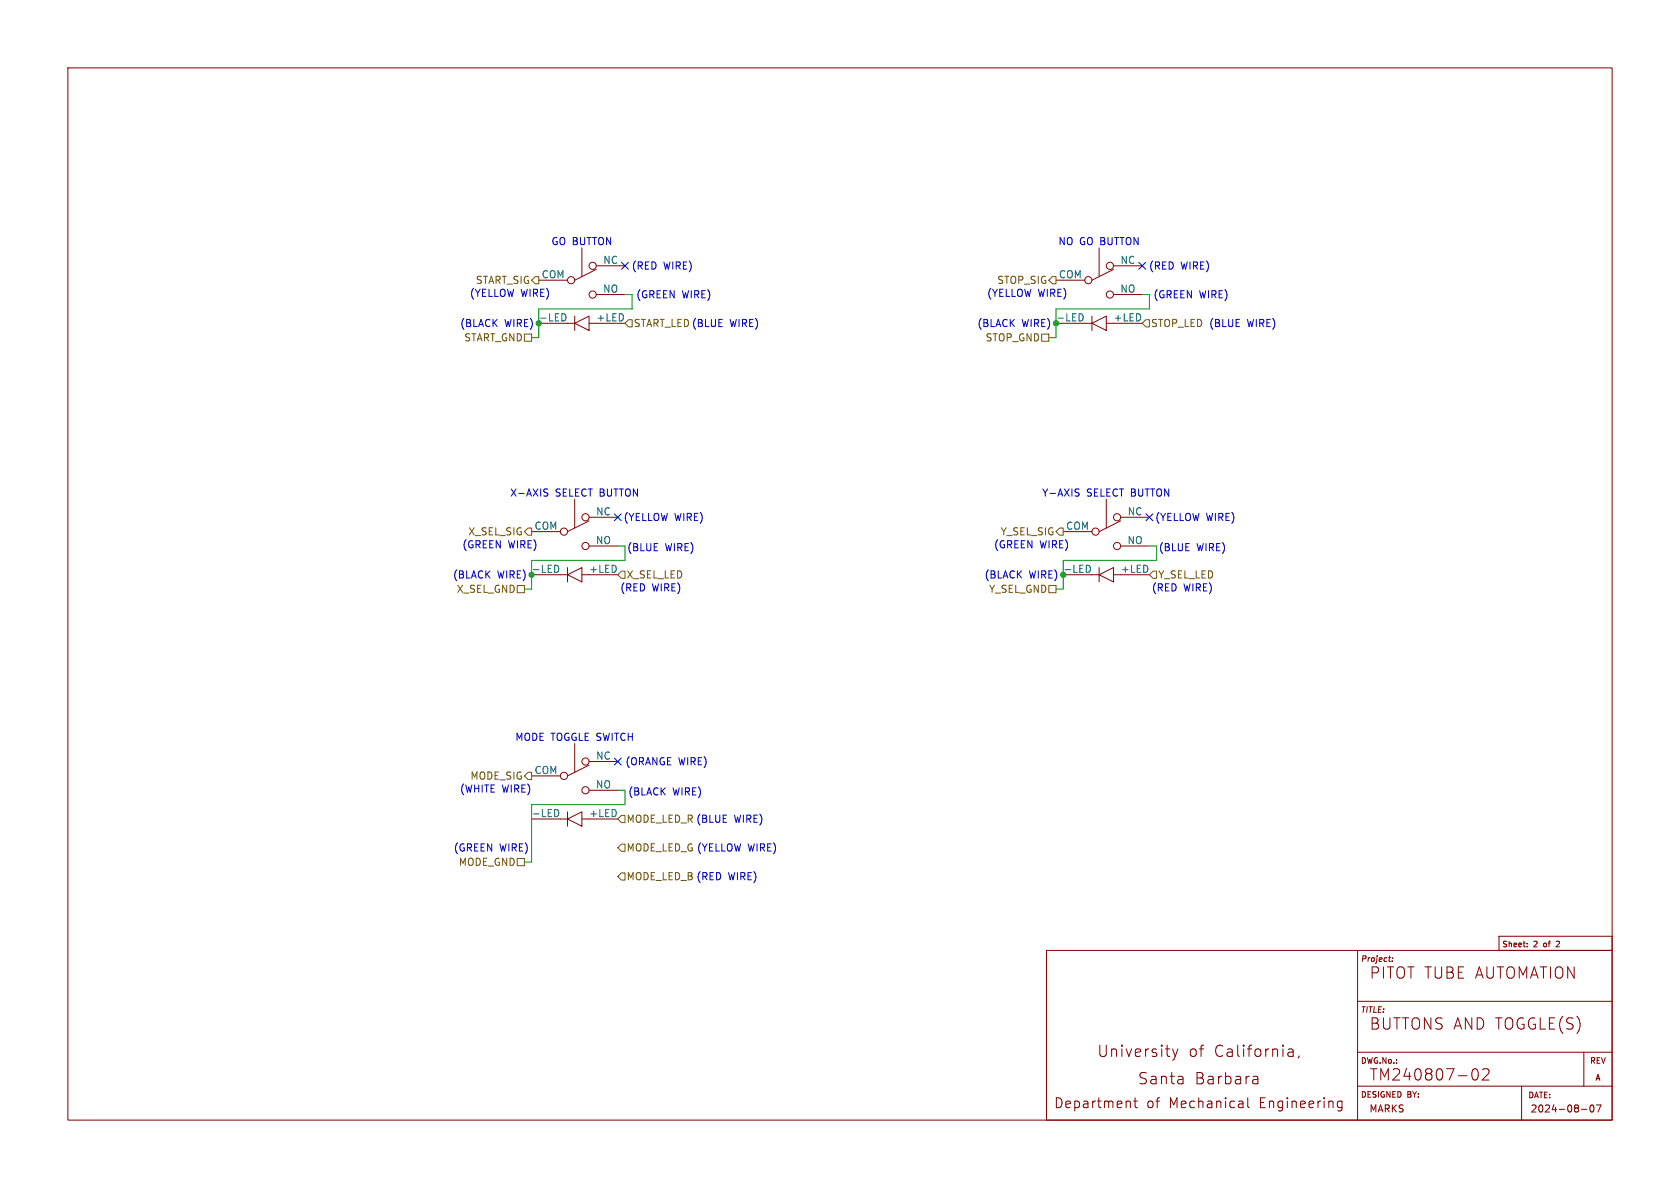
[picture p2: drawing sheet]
<svg xmlns="http://www.w3.org/2000/svg" width="297mm" height="210mm" viewBox="0 0 297 210" stroke-linecap="round" stroke-linejoin="round" font-family="sans-serif">
<g fill="none" stroke="#840000" stroke-width=".18">
<path d="M12 12h273v186h-273zM95.2 57.2h6.4M95.2 49.5h5.1M101.6 57.2l2.5-1.3v2.5zM101.6 55.9v2.5M102.9 43.8v5.1M104.1 57.2h6.4M105.4 52.1h5.1M105.4 47h5.1M105.4 47.6l-3.8 1.9M186.7 57.2h6.3M186.7 49.5h5.1"/>
<path d="M193 57.2l2.6-1.3v2.5zM193 55.9v2.5M194.3 43.8v5.1M195.6 57.2h6.3M196.8 47.6l-3.8 1.9M196.8 52.1h5.1M196.8 47h5.1M94 94h5.1M101.6 88.3v5M104.1 96.5h5.1M104.1 91.4h5.1M104.1 92.1l-3.8 1.9"/>
<path d="M188 94h5M195.6 88.3v5M198.1 92.1l-3.8 1.9M198.1 96.5h5.1M198.1 91.4h5.1M94 101.6h6.3M100.3 101.6l2.6-1.3v2.6zM100.3 100.3v2.6M102.9 101.6h6.3M188 101.6h6.3M194.3 101.6l2.5-1.3v2.6zM194.3 100.3v2.6"/>
<path d="M196.8 101.6h6.4M94 137.2h5.1M101.6 131.4v5.1M104.1 135.3l-3.8 1.9M104.1 139.7h5.1M104.1 134.6h5.1M94 144.8h6.3M100.3 144.8l2.6-1.3v2.6zM100.3 143.5v2.6M102.9 144.8h6.3M185 168h100v30h-100zM240 177h45"/>
<path d="M240 168v30M245.5 169.3h.4M245.7 170h.1M246.1 169.9v.1M246.2 169.3v.1M265 165.5h20v2.5h-20zM270 167.3v.1M270 166.8v.1M275.2 166.4l-.1 .1M275.7 166.8l-.6 .6h.6M199.8 194.7v1.1M200.4 194.6h.7"/>
<path d="M200.7 194.1v1.5l.1 .1 .3 .1M207.3 185.4l.5 1.4M207.8 186.8l-.2 .4-.3 .2M208.2 185.4l-.4 1.4M219.7 194.7l.1 1.1M219.8 195.7l-.2 .1M219.8 195.1h-.2M220.6 194.1v1.5l.2 .2M221.7 190.3l.6 .1 .1 1.2M222.4 191.5l-.7 .1M222.4 190.7l-.7 .1M227.8 185.5l.2-.1 .5 .1 .1 1.3"/>
<path d="M227.8 186.7l.2 .1 .6-.1M228.6 185.9l-.8 .2M229.7 186.7l-.2 .3M237.3 194.7l-.5-.1-.4 .4v.5l.2 .2h.7M237.3 194.6v1.5a.47 .47 0 0 1-.8 .2M240 186h45M240 192h45M260.4 189.1a.48 .48 0 0 1 .5-.2 .48 .48 0 0 1 .3 .4 1.03 1.03 0 0 1-.5 1.6 1.22 1.22 0 0 1-.3-1.8zM262.1 189.1l.3-.2 .7 .1a.54 .54 0 0 1 0 .8l-1.1 1.1h1.2M269 192v6M279.6 196.1h.9M280 186v6"/>
<path d="M281.3 195.4l.1-.1a.67 .67 0 0 1 .4 .7 .67 .67 0 0 1-.4 .6 .83 .83 0 0 1-.1-1.2zM282.2 195.3h.8l-.5 1.3"/>
<circle cx="101" cy="49.5" r=".63"/>
<circle cx="104.8" cy="47" r=".63"/>
<circle cx="104.8" cy="52.1" r=".63"/>
<circle cx="192.4" cy="49.5" r=".63"/>
<circle cx="196.2" cy="52.1" r=".63"/>
<circle cx="196.2" cy="47" r=".63"/>
<circle cx="99.7" cy="94" r=".63"/>
<circle cx="103.5" cy="96.5" r=".63"/>
<circle cx="103.5" cy="91.4" r=".63"/>
<circle cx="193.7" cy="94" r=".63"/>
<circle cx="197.5" cy="96.5" r=".63"/>
<circle cx="197.5" cy="91.4" r=".63"/>
<circle cx="99.7" cy="137.2" r=".63"/>
<circle cx="103.5" cy="139.7" r=".63"/>
<circle cx="103.5" cy="134.6" r=".63"/>
</g>
<path d="M99.6 55.5a.68 .68 0 0 1 .5 .6 .68 .68 0 0 1-.5 .6M191.1 55.5a.68 .68 0 0 1 .4 .6 .68 .68 0 0 1-.4 .6M98.4 99.9a.68 .68 0 0 1 .4 .6 .68 .68 0 0 1-.4 .7M192.3 99.9a.68 .68 0 0 1 .5 .6 .68 .68 0 0 1-.5 .7M98.4 143.1a.68 .68 0 0 1 .4 .6 .68 .68 0 0 1-.4 .7" fill="none" stroke="#006464" stroke-width=".18"/>
<g fill="none" stroke="#725600" stroke-width=".18">
<path d="M92.7 59.1h1.3v1.2h-1.3zM94.6 48.9h.6v1.3h-.6l-.6-.7zM110.5 57.2l.6-.7h.7v1.3h-.7zM184.1 59.1h1.3v1.2h-1.3zM186.1 48.9h.6v1.3h-.6l-.7-.7zM202.6 56.5h.6v1.3h-.6l-.7-.6zM93.3 93.3h.7v1.3h-.7l-.6-.6zM186.7 94l.6-.7h.7v1.3h-.7zM91.4 103.5h1.3v1.3h-1.3zM109.9 101h.6v1.2h-.6l-.7-.6zM185.4 103.5h1.3v1.3h-1.3zM203.8 101h.7v1.2h-.7l-.6-.6z"/>
<path d="M93.3 136.5h.7v1.3h-.7l-.6-.6zM91.4 151.8h1.3v1.2h-1.3zM109.9 144.1h.6v1.3h-.6l-.7-.6zM109.9 149.2h.6v1.3h-.6l-.7-.6zM109.9 154.3h.6v1.3h-.6l-.7-.7z"/>
</g>
<path d="M96.4 87l.3 .2 .2 .3-.3 .2h-.3M96.4 86.4l.5 .1M190.3 87l.4 .2 .1 .3-.3 .2h-.3M190.3 86.4l.5 .1" fill="none" stroke="#0000c2" stroke-width=".18"/>
<path d="M110.5 52.1h1.3v2.5h-16.6v5.1h-1.2M201.9 52.1h1.3v2.5h-16.5v5.1h-1.3M109.2 96.5h1.3v2.6h-16.5v5h-1.3M203.2 96.5h1.3v2.6h-16.5v5h-1.3M109.2 139.7h1.3v2.5h-16.5v10.2h-1.3" fill="none" stroke="#009600" stroke-width=".18"/>
<path d="M109.9 46.4l1.2 1.2M111.1 46.4l-1.2 1.2M201.3 46.4l1.2 1.2M202.5 46.4l-1.2 1.2M108.6 90.8l1.2 1.2M109.8 90.8l-1.2 1.2M202.6 90.8l1.2 1.2M203.8 90.8l-1.2 1.2M108.6 134l1.2 1.2M109.8 134l-1.2 1.2" fill="none" stroke="#000084" stroke-width=".18"/>
<g fill="#009600" stroke="#009600" stroke-width=".18">
<circle cx="186.7" cy="57.2" r=".46"/>
<circle cx="188" cy="101.6" r=".46"/>
<circle cx="95.2" cy="57.2" r=".46"/>
<circle cx="94" cy="101.6" r=".46"/>
</g>
<g font-size="2.8" fill="#840000">
<text x="242" y="173.2">PITOT TUBE AUTOMATION</text>
<text x="242" y="182.2">BUTTONS AND TOGGLE(S)</text>
<text x="193.9" y="187">University</text>
<text x="201.1" y="192">Santa</text>
<text x="210.1" y="187">of</text>
<text x="211.2" y="192">Barbara</text>
<text x="214.6" y="187">California,</text>
<text x="242" y="191.2">TM240807-02</text>
</g>
<g font-size="2.4" fill="#840000">
<text x="186.3" y="196.1">Department</text>
<text x="202.6" y="196.1">of</text>
<text x="206.7" y="196.1">Mechanical</text>
<text x="222.7" y="196.1">Engineering</text>
</g>
<g font-size="1.8" fill="#0000c2">
<text x="97.4" y="43.5">GO BUTTON</text>
<text x="111.6" y="47.9">(RED</text>
<text x="117.3" y="47.9">WIRE)</text>
<text x="187" y="43.5">NO GO BUTTON</text>
<text x="203" y="47.9">(RED</text>
<text x="208.7" y="47.9">WIRE)</text>
<text x="83" y="52.7">(YELLOW WIRE)</text>
<text x="84" y="50.4">START_SIG</text>
<text x="112.4" y="52.9">(GREEN</text>
<text x="120.6" y="52.9">WIRE)</text>
<text x="174.4" y="52.7">(YELLOW WIRE)</text>
<text x="176.2" y="50.4">STOP_SIG</text>
<text x="203.8" y="52.9">(GREEN</text>
<text x="212" y="52.9">WIRE)</text>
<text x="81.3" y="58">(BLACK</text>
<text x="89.2" y="58">WIRE)</text>
<text x="112" y="58">START_LED(BLUE</text>
<text x="129" y="58">WIRE)</text>
<text x="172.7" y="58">(BLACK</text>
<text x="180.6" y="58">WIRE)</text>
<text x="203.4" y="58">STOP_LED (BLUE</text>
<text x="220.4" y="58">WIRE)</text>
<text x="90.1" y="88">X-AXIS</text>
<text x="98.2" y="88">SELECT BUTTON</text>
<text x="184.1" y="88">Y-AXIS</text>
<text x="192.1" y="88">SELECT BUTTON</text>
<text x="110.1" y="92.3">(YELLOW WIRE)</text>
<text x="204.1" y="92.3">(YELLOW WIRE)</text>
<text x="81.6" y="97.1">(GREEN</text>
<text x="89.8" y="97.1">WIRE)</text>
<text x="110.8" y="97.6">(BLUE</text>
<text x="117.6" y="97.6">WIRE)</text>
<text x="175.6" y="97.1">(GREEN</text>
<text x="183.8" y="97.1">WIRE)</text>
<text x="204.8" y="97.6">(BLUE</text>
<text x="211.6" y="97.6">WIRE)</text>
<text x="80" y="102.5">(BLACK</text>
<text x="87.9" y="102.5">WIRE)</text>
<text x="109.5" y="104.8">(RED</text>
<text x="115.3" y="104.8">WIRE)</text>
<text x="174" y="102.5">(BLACK</text>
<text x="181.9" y="102.5">WIRE)</text>
<text x="203.5" y="104.8">(RED</text>
<text x="209.2" y="104.8">WIRE)</text>
<text x="91" y="131.2">MODE TOGGLE SWITCH</text>
<text x="110.5" y="135.5">(ORANGE WIRE)</text>
<text x="81.2" y="140.3">(WHITE WIRE)</text>
<text x="83.1" y="138">MODE_SIG</text>
<text x="111" y="140.8">(BLACK</text>
<text x="118.9" y="140.8">WIRE)</text>
<text x="110.7" y="145.6">MODE_LED_R (BLUE</text>
<text x="129.8" y="145.6">WIRE)</text>
<text x="80.1" y="150.7">(GREEN</text>
<text x="88.3" y="150.7">WIRE)</text>
<text x="110.7" y="150.7">MODE_LED_G (YELLOW WIRE)</text>
<text x="110.7" y="155.8">MODE_LED_B (RED</text>
<text x="128.7" y="155.8">WIRE)</text>
</g>
<g font-size="1.8" fill="#006464">
<text x="106.5" y="46.7">NC</text>
<text x="198" y="46.7">NC</text>
<text x="95.7" y="49.3">COM</text>
<text x="106.5" y="51.8">NO</text>
<text x="187.1" y="49.3">COM</text>
<text x="198" y="51.8">NO</text>
<text x="95.2" y="56.9">-LED</text>
<text x="105.3" y="56.9">+LED</text>
<text x="186.6" y="56.9">-LED</text>
<text x="196.8" y="56.9">+LED</text>
<text x="94.4" y="93.7">COM</text>
<text x="105.3" y="91.2">NC</text>
<text x="188.4" y="93.7">COM</text>
<text x="199.3" y="91.2">NC</text>
<text x="93.9" y="101.3">-LED</text>
<text x="104.1" y="101.3">+LED</text>
<text x="105.2" y="96.3">NO</text>
<text x="187.9" y="101.3">-LED</text>
<text x="198" y="101.3">+LED</text>
<text x="199.2" y="96.3">NO</text>
<text x="94.4" y="136.9">COM</text>
<text x="105.3" y="134.4">NC</text>
<text x="105.2" y="139.4">NO</text>
<text x="93.9" y="144.5">-LED</text>
<text x="104.1" y="144.5">+LED</text>
</g>
<g font-size="1.8" fill="#725600">
<text x="82" y="60.6">START_GND</text>
<text x="174.1" y="60.6">STOP_GND</text>
<text x="82.7" y="94.8">X_SEL_SIG</text>
<text x="176.8" y="94.8">Y_SEL_SIG</text>
<text x="80.6" y="105">X_SEL_GND</text>
<text x="110.7" y="102.5">X_SEL_LED</text>
<text x="174.7" y="105">Y_SEL_GND</text>
<text x="204.7" y="102.5">Y_SEL_LED</text>
<text x="81" y="153.3">MODE_GND</text>
</g>
<g font-size="1.7" fill="#840000">
<text x="242" y="196.9">MARKS</text>
<text x="270.5" y="196.9">2024-08-07</text>
</g>
<g font-size="1.4" fill="#840000">
<text x="265.5" y="167.5">Sheet:</text>
<text x="271.1" y="167.5">2</text>
<text x="273.1" y="167.5">of</text>
<text x="275.6" y="167.5">2</text>
<text x="240.5" y="170.2">Project:</text>
<text x="240.5" y="179.2">TITLE:</text>
<text x="240.5" y="188.2">DWG.No.:</text>
<text x="281" y="188.2">REV</text>
<text x="281.9" y="191.3">A</text>
<text x="240.5" y="194.2">DESIGNED</text>
<text x="248.8" y="194.2">BY:</text>
<text x="270.1" y="194.3">DATE:</text>
</g>
</svg>
